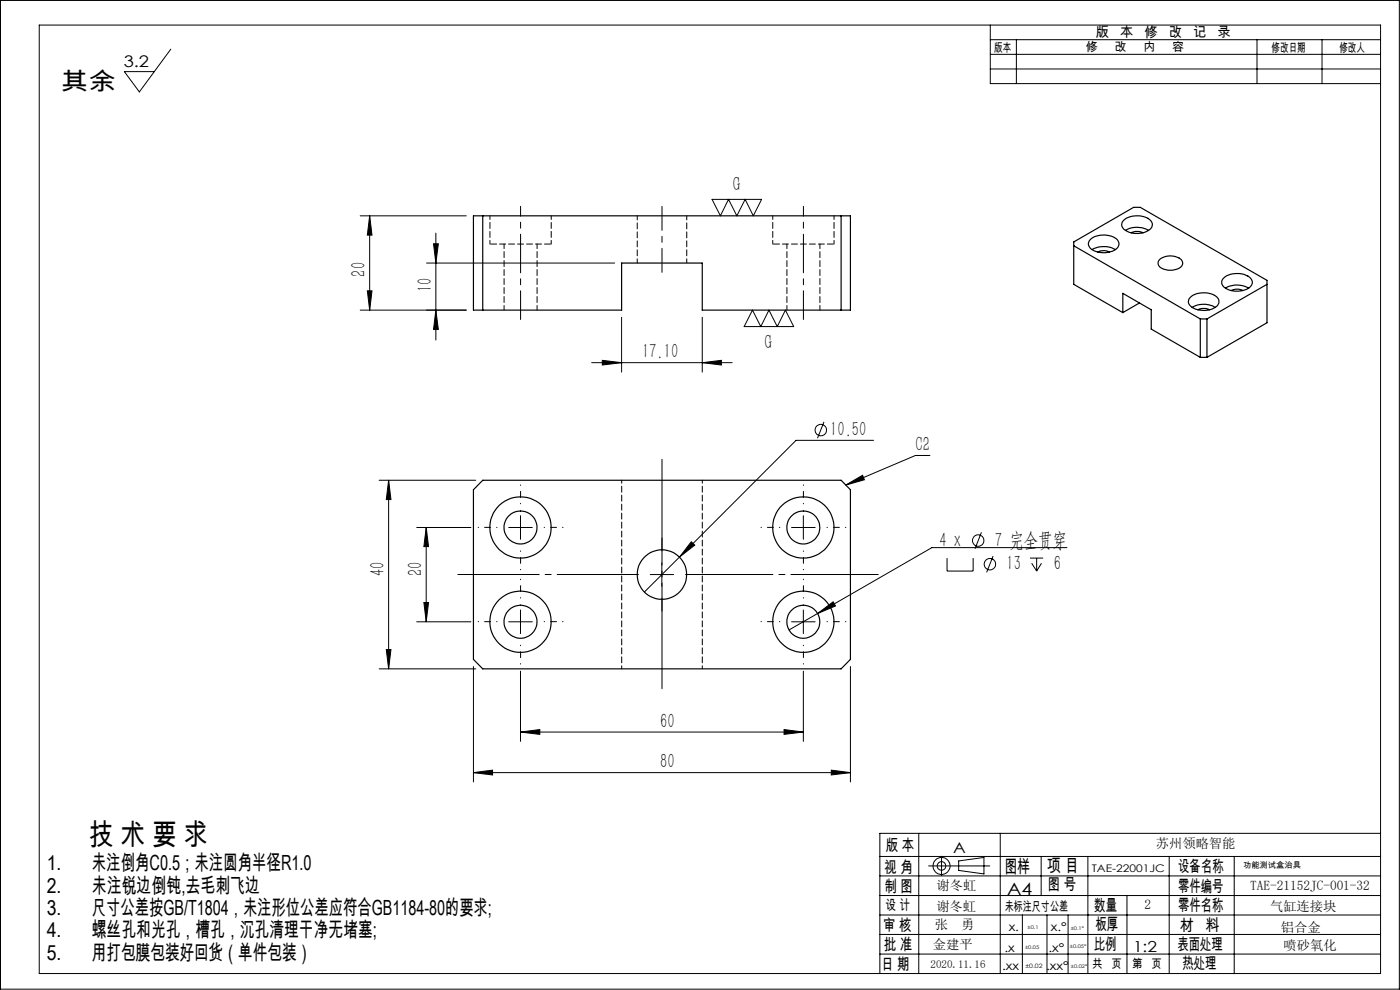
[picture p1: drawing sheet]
<svg xmlns="http://www.w3.org/2000/svg" width="297mm" height="210mm" viewBox="0 0 297 210" stroke-linecap="round" stroke-linejoin="round" font-family="sans-serif">
<g fill="none" stroke="#000" stroke-width=".21">
<path d="M.1 .1h296.8v209.7h-296.8zM8.3 5.3h284.6v201.2h-284.6zM36.2 10.4l-6.6 9.1-3.2-4.3h6.3M210.1 5.3v12.4h82.8M210.1 11.5h82.8M210.1 8.4h82.8M210.1 14.6h82.8M215.6 8.4v9.3M266.7 8.4v9.3M280.5 8.4v9.3M76.4 45.8h22.5M78.4 45.8v20"/>
<path d="M78.4 45.8l.5 4.1h-1zM90.5 55.8h39.9M92 51.7h1l-.5 4.1zM92.5 49.5v22.6M151.1 42.3h10.5l-1.8 3.5-1.7-3.5-1.8 3.5-1.7-3.5-1.8 3.5zM77.9 61.7h1l-.5 4.1zM92.5 65.8l.5 4.1h-1zM98.9 65.8h-22.5M125.5 76.9h29.8M127.8 76.4l4.1 .5-4.1 .5zM131.9 67.3v11.6M149 76.9l4-.5v1z"/>
<path d="M149 67.3v11.6M159.6 65.8l1.8 3.5 1.7-3.5 1.8 3.5 1.7-3.5 1.8 3.5h-10.5zM174.8 89.5l-1.4 3.4M185.3 93.4h-16.4l-24.8 24.8M197.3 96.6h-3.1l-14.8 6.3M80.4 101.9h20.5M82.4 101.9l.5 4.1h-.9zM82.4 101.9v40M88.4 111.9h11.5M90.4 111.9l.5 4h-1zM90.4 111.9v20M107.9 111.9h5"/>
<path d="M110.4 109.4v5M140.4 119.4v5M144.1 118.2l-7.4 7.4M146.6 114.9l.8 .7-3.3 2.6zM167.9 111.9h5M170.4 109.4v5M179.4 102.9l3.6-2.1 .4 1zM200.9 118.4v2.7h5.5v-2.7M208.2 112.9l-1.4 3.5M210.7 118l-1.4 3.4M218.5 118.4h2.8M218.9 119.5l1 1.6"/>
<path d="M219.9 118.4v2.7M220.9 119.5l-1 1.6M226.3 116.2h-28.6l-30.3 17.4M82 137.8h.9l-.5 4.1zM88.4 131.9h11.5M89.9 127.8h1l-.5 4.1zM107.9 131.9h5M110.4 129.4v5M137.9 121.9h5M167.9 131.9h5M170.4 129.4v5M173.5 130.1l3.2-2.4 .5 .8z"/>
<path d="M80.4 141.9h20.5M100.4 141.4v24.5M110.4 155.3l4.1-.5v1zM110.4 142.4v14.9M110.4 155.3h60M166.3 154.8l4.1 .5-4.1 .5zM170.4 142.4v14.9M180.4 141.4v24.5M100.4 163.9l4.1-.5v1zM100.4 163.9h80M176.4 163.4l4 .5-4 .5zM194.9 176.8v29.7"/>
<path d="M212.2 176.8v29.7M292.9 176.8h-106.2v29.7M186.7 198.2h106.2M186.7 194.1h106.2M186.7 185.8h106.2M186.7 181.7h106.2M186.7 190h106.2M197 183.7h13M199.7 181.6v4.1M203.4 182.6l5.3-.7v3.5l-5.3-.8zM216.9 194.1v12.4M220.9 181.7v8.3"/>
<path d="M222.1 194.1v12.4M226.6 194.1v12.4M230.8 181.7v24.8M239.1 190v16.5M248 181.7v24.8M261.8 181.7v24.8M186.7 202.4h106.2"/>
<circle cx="174.1" cy="91.2" r="1.2"/>
<circle cx="207.5" cy="114.7" r="1.21"/>
<circle cx="210" cy="119.7" r="1.2"/>
<circle cx="199.7" cy="183.7" r=".9"/>
<circle cx="199.8" cy="183.7" r="1.8"/>
</g>
<g fill="none" stroke="#000" stroke-width=".21" stroke-dasharray="30.5 1.3 1.3 1.3" stroke-dashoffset="30.4">
<path d="M105.4 111.9h-4M110.4 106.9v-4M110.4 116.9v4M115.4 111.9h4M165.4 111.9h-4M170.4 106.9v-4M170.4 116.9v4M175.4 111.9h4M105.4 131.9h-4M110.4 126.9v-4M110.4 136.9v4M115.4 131.9h4"/>
<path d="M165.4 131.9h-4M170.4 126.9v-4M170.4 136.9v4M175.4 131.9h4"/>
</g>
<path d="M140.4 116.9v-2.8M140.4 126.9v2.7" fill="none" stroke="#000" stroke-width=".21" stroke-dasharray="30.5 1.3 1.3 1.3"/>
<path d="M135.4 121.9h-38.3" fill="none" stroke="#000" stroke-width=".21" stroke-dasharray="30.5 1.3 1.3 1.3" stroke-dashoffset="13.2"/>
<path d="M145.4 121.9h40.9" fill="none" stroke="#000" stroke-width=".21" stroke-dasharray="30.5 1.3 1.3 1.3" stroke-dashoffset="11.9"/>
<path d="M140.4 146.1v-48.7" fill="none" stroke="#000" stroke-width=".21" stroke-dasharray="30.5 1.3 1.3 1.3" stroke-dashoffset="8"/>
<path d="M110.4 67.8v-16M170.4 67.8v-16" fill="none" stroke="#000" stroke-width=".21" stroke-dasharray="30.5 1.3 1.3 1.3" stroke-dashoffset="24.4"/>
<path d="M110.4 51.8v-8M170.4 51.8v-8" fill="none" stroke="#000" stroke-width=".21" stroke-dasharray="30.5 1.3 1.3 1.3" stroke-dashoffset="28.4"/>
<path d="M140.4 57.8v-14" fill="none" stroke="#000" stroke-width=".21" stroke-dasharray="30.5 1.3 1.3 1.3" stroke-dashoffset="25.4"/>
<g fill="#000">
<path d="M92 51.7h1l-.5 4.1zM92.5 65.8l.5 4.1h-1z"/>
<path d="M77.9 61.7h1l-.5 4.1zM78.4 45.8l.5 4.1h-1z"/>
<path d="M127.8 76.4l4.1 .5-4.1 .5zM149 76.9l4-.5v1z"/>
<path d="M82.4 101.9l.5 4.1h-.9zM82 137.8h.9l-.5 4.1z"/>
<path d="M90.4 111.9l.5 4h-1zM89.9 127.8h1l-.5 4.1z"/>
<path d="M146.6 114.9l-2.5 3.3 3.3-2.6zM179.4 102.9l3.6-2.1 .4 1zM173.5 130.1l3.7-1.6-.5-.8z"/>
<path d="M110.4 155.3l4.1-.5v1zM166.3 154.8l4.1 .5-4.1 .5z"/>
<path d="M100.4 163.9l4.1-.5v1zM176.4 163.4l4 .5-4 .5z"/>
</g>
<g fill="none" stroke="#000" stroke-width=".25">
<path d="M100.4 45.8h80v20h-31.4v-10h-17.1v10h-31.5zM102.4 45.8v20M178.4 45.8v20M227.8 52.1l26.8 15.6M231.3 50.8a4.5 4.5 0 0 1 5.9 .3 1.52 1.52 0 0 1-1.2 2.2 4.6 4.6 0 0 1-4.9-.9 1.17 1.17 0 0 1 .2-1.6zM231.7 52.9a5.1 5.1 0 0 1 4.9 0M232.9 53.5a2.79 2.79 0 0 1 2.5 0M238.4 46.7a4.7 4.7 0 0 1 5.7 .1 1.38 1.38 0 0 1-.7 2.2 4.4 4.4 0 0 1-5.2-.7 1.23 1.23 0 0 1 .2-1.6zM238.8 48.9a4.8 4.8 0 0 1 4.9 0M240 49.4a2.88 2.88 0 0 1 2.5 0M246 55a3.6 3.6 0 0 1 4.8 .4 1.4 1.4 0 0 1-1.5 1.8 3.4 3.4 0 0 1-3.5-.9l-.1-.6zM259.8 58.8a4.7 4.7 0 0 1 5.5 .2 1.47 1.47 0 0 1-1 2.4 4.5 4.5 0 0 1-4.9-.9 1.26 1.26 0 0 1 .4-1.7z"/>
<path d="M238.2 66.3l-10.4-6v-9l12.7-7.3h1.4l26.9 15.5v9l-12.8 7.3M238.2 66.3v-4.1l6 3.5v4.1l10.4 6M241.7 64.3l-3.5 2M252.5 63.1a4.6 4.6 0 0 1 5.9 .2 1.57 1.57 0 0 1-1.2 2.2 4.3 4.3 0 0 1-5-1.1v-.8zM252.9 65.2a5 5 0 0 1 4.9 0M254.1 65.7a2.81 2.81 0 0 1 2.5 0M254.6 75.8h1.4M254.6 67.7v8.1M254.6 67.7h1.4M256 67.7v8.1M260 61.1a4.8 4.8 0 0 1 4.9 0M261.2 61.6h.1a2.87 2.87 0 0 1 2.4 0"/>
<path d="M268.8 60.3l-12.8 7.4M102.4 101.9h76l2 2v36l-2 2h-76l-2-2v-36z"/>
<circle cx="110.4" cy="111.9" r="6.5"/>
<circle cx="110.4" cy="111.9" r="3.5"/>
<circle cx="170.4" cy="111.9" r="6.5"/>
<circle cx="170.4" cy="111.9" r="3.5"/>
<circle cx="110.4" cy="131.9" r="6.5"/>
<circle cx="110.4" cy="131.9" r="3.5"/>
<circle cx="140.4" cy="121.9" r="5.3"/>
<circle cx="170.4" cy="131.9" r="6.5"/>
<circle cx="170.4" cy="131.9" r="3.5"/>
</g>
<path d="M149 101.9v40M131.9 141.9v-40" fill="none" stroke="#000" stroke-width=".21" stroke-dasharray="1.3 .6" stroke-dashoffset=".6"/>
<path d="M103.9 51.8h13M163.9 51.8h13" fill="none" stroke="#000" stroke-width=".21" stroke-dasharray="1.3 .6" stroke-dashoffset="-.1"/>
<path d="M103.9 45.8v6M116.9 51.8v-6M163.9 45.8v6M176.9 51.8v-6" fill="none" stroke="#000" stroke-width=".21" stroke-dasharray="1.3 .6" stroke-dashoffset=".5"/>
<path d="M106.9 51.8v14M166.9 51.8v14M113.9 65.8v-14M173.9 65.8v-14" fill="none" stroke="#000" stroke-width=".21" stroke-dasharray="1.3 .6" stroke-dashoffset=".3"/>
<path d="M135.2 45.8v10M145.7 55.8v-10" fill="none" stroke="#000" stroke-width=".21" stroke-dasharray="1.3 .6" stroke-dashoffset=".4"/>
<text font-size="6.3" x="18.9" y="179.3">技 术 要 求</text>
<text font-size="5.1" x="12.9" y="19.2">其余</text>
<g font-size="4.4">
<text x="155.6" y="40.5">G</text>
<text x="77.6" y="58.7" transform="rotate(-90 77.6 58.7)">20</text>
<text x="91.6" y="61.9" transform="rotate(-90 91.6 61.9)">10</text>
<text x="136.2" y="76">17.10</text>
<text x="162.2" y="74">G</text>
<text x="176.1" y="92.5">10.50</text>
<text x="194.2" y="95.7">C2</text>
<text x="199.3" y="116">4 x</text>
<text x="211.1" y="116">7 完全贯穿</text>
<text x="81.6" y="122.1" transform="rotate(-90 81.6 122.1)">40</text>
<text x="89.6" y="122.1" transform="rotate(-90 89.6 122.1)">20</text>
<text x="213.6" y="121">13</text>
<text x="223.6" y="121">6</text>
<text x="140.1" y="154.4">60</text>
<text x="140.1" y="163">80</text>
<text x="9.9" y="184.6">1.</text>
<text x="19.5" y="184.6">未注倒角C0.5；未注圆角半径R1.0</text>
<text x="9.9" y="189.4">2.</text>
<text x="19.5" y="189.4">未注锐边倒钝,去毛刺飞边</text>
<text x="9.9" y="194.1">3.</text>
<text x="19.5" y="194.1">尺寸公差按GB/T1804，未注形位公差应符合GB1184-80的要求;</text>
<text x="9.9" y="203.6">5.</text>
<text x="9.9" y="198.8">4.</text>
<text x="19.5" y="203.6">用打包膜包装好回货（单件包装）</text>
<text x="19.5" y="198.8">螺丝孔和光孔，槽孔，沉孔清理干净无堵塞;</text>
</g>
<g font-size="3.9">
<text x="213.2" y="185.1">图样</text>
<text x="222.2" y="184.9">项 目</text>
</g>
<text font-size="3.6" x="213.7" y="189.9">A4</text>
<g font-size="3.4">
<text x="26.2" y="14.2">3.2</text>
<text x="187.7" y="185.2">视 角</text>
<text x="187.9" y="180.6">版 本</text>
<text x="250" y="185">设备名称</text>
<text x="187.6" y="189.2">制 图</text>
<text x="222.3" y="188.9">图 号</text>
<text x="249.9" y="189.1">零件编号</text>
<text x="187.4" y="197.4">审 核</text>
<text x="232.2" y="193.3">数量</text>
<text x="232.4" y="197.4">板厚</text>
<text x="249.9" y="193.3">零件名称</text>
<text x="250.3" y="197.5">材</text>
<text x="255.8" y="197.5">料</text>
<text x="187.5" y="201.6">批 准</text>
<text x="232.1" y="201.6">比例</text>
<text x="249.8" y="201.5">表面处理</text>
<text x="186.9" y="205.7">日 期</text>
<text x="250.9" y="205.6">热处理</text>
</g>
<g font-size="3.2">
<text x="202.2" y="181">A</text>
<text x="240.4" y="202">1:2</text>
</g>
<g font-size="3">
<text x="232.5" y="7.9">版</text>
<text x="237.6" y="7.9">本</text>
<text x="242.8" y="7.9">修</text>
<text x="247.9" y="7.9">改</text>
<text x="253.1" y="7.9">记</text>
<text x="258.3" y="7.9">录</text>
<text x="187.9" y="193.1">设 计</text>
</g>
<g font-size="2.8">
<text x="245.2" y="179.9">苏州领略智能</text>
<text x="198.7" y="188.7">谢冬虹</text>
<text x="265.2" y="188.7">TAE-21152JC-001-32</text>
<text x="198.3" y="197.1">张</text>
<text x="198.6" y="193.3">谢冬虹</text>
<text x="203.9" y="197.1">勇</text>
<text x="242.8" y="192.9">2</text>
<text x="269.4" y="193.3">气缸连接块</text>
<text x="271.7" y="197.6">铝合金</text>
<text x="197.9" y="201.3">金建平</text>
<text x="272.3" y="201.6">喷砂氧化</text>
</g>
<text font-size="2.7" x="213.2" y="193.3">未标注尺寸公差</text>
<g font-size="2.6">
<text x="210.9" y="11">版本</text>
<text x="230.4" y="10.9">修</text>
<text x="236.5" y="10.9">改</text>
<text x="242.6" y="10.9">内</text>
<text x="248.7" y="10.9">容</text>
<text x="269.8" y="11">修改日期</text>
<text x="284.1" y="10.9">修改人</text>
<text x="231.7" y="205.4">共</text>
<text x="235.8" y="205.4">页</text>
<text x="240.2" y="205.3">第</text>
<text x="244.3" y="205.3">页</text>
</g>
<g font-size="2.5">
<text x="214" y="197.6">x.</text>
<text x="222.9" y="197.6">x.°</text>
<text x="213.1" y="201.9">.x</text>
<text x="222.4" y="201.9">.x°</text>
<text x="212.6" y="205.8">.xx</text>
<text x="221.9" y="205.8">.xx°</text>
</g>
<text font-size="2.3" x="197.4" y="205.4">2020.11.16</text>
<text font-size="2.2" x="231.6" y="184.9">TAE-22001JC</text>
<text font-size="1.8" x="263.7" y="184.1">功能测试盒治具</text>
<text font-size="1.3" x="217.5" y="205.3">±0.02</text>
<g font-size="1.1">
<text x="218" y="197.1">±0.1</text>
<text x="227.1" y="197.2">±0.1°</text>
<text x="217.4" y="201.4">±0.05</text>
<text x="227" y="201.2">±0.05°</text>
<text x="227.2" y="205.3">±0.02°</text>
</g>
</svg>
